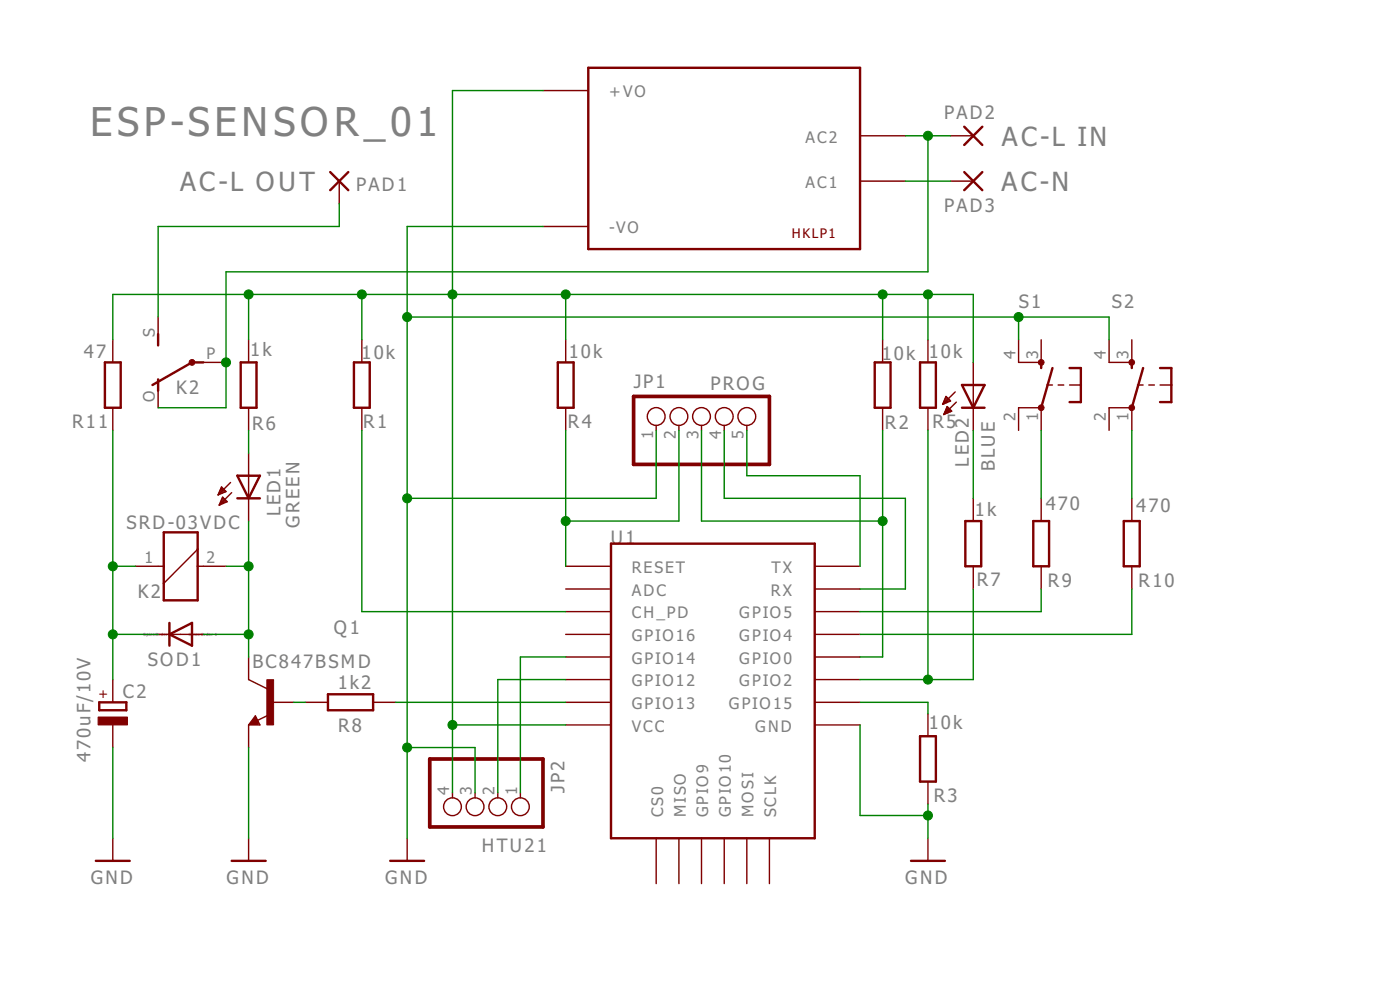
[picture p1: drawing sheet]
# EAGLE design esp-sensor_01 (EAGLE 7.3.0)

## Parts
C2  470uF/10V  CPOL-EUE3,5-8-B  [E3,5-8-B]
HKLP1  HKLPM01  [HKLPM01]
JP1  PROG  PINHD-1X51X05-2B  [1X05-2B]
JP2  HTU21  PINHD-1X4  [1X04]
K2  SRD-03VDC  G5L-2B  [G5L-2B]
LED1  GREEN  LEDB  [LED3MM-B]
LED2  BLUE  LEDB  [LED3MM-B]
PAD1  3,17/1,1  [3,17/1,1]
PAD2  3,17/1,1  [3,17/1,1]
PAD3  3,17/1,1  [3,17/1,1]
Q1  BC847BSMD  [SOT23]
R1  10k  R-EU_M1206  [M1206]
R2  10k  R-EU_M1206  [M1206]
R3  10k  R-EU_M1206  [M1206]
R4  10k  R-EU_M1206  [M1206]
R5  10k  R-EU_M1206  [M1206]
R6  1k  R-EU_M1206  [M1206]
R7  1k  R-EU_M1206  [M1206]
R8  1k2  R-EU_M1206  [M1206]
R9  470  R-EU_M1206  [M1206]
R10  470  R-EU_M1206  [M1206]
R11  47  R-EU_0207/10-2B  [0207/10-2B]
S1  DTS-6-B  [DTS-6-B]
S2  DTS-6-B  [DTS-6-B]
SOD1  DIODE-MELF-MLL41  [MELF-MLL41]
U1  ESP12ESMD  [ESP12E-SMD]

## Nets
3V3: HKLP1.P$4(+VO) JP2.4 LED2.A R1.2 R2.2 R4.2 R5.2 R6.2 R11.2 U1.VCC
GND: C2.- HKLP1.P$3(-VO) JP1.1 JP2.3 Q1.2(E) R3.1 S1.4 S2.4 U1.GND
N$1: Q1.1(B) R8.2
N$2: C2.+ K2.1 R11.1 SOD1.C
N$3: R8.1 U1.GPIO13
N$4: K2.2 LED1.K(C) Q1.3(C) SOD1.A
N$5: R1.1 U1.CH_PD
N$6: HKLP1.P$2(AC2) K2.O(2:O) K2.P(2:P) PAD2.1(P)
N$8: K2.S(2:S) PAD1.1(P)
N$9: R5.1 R7.1 U1.GPIO2
N$10: R3.2 U1.GPIO15
N$11: JP1.2 R4.1 U1.RESET
N$12: R9.1 S1.1
N$13: R10.1 S2.1
N$14: LED2.K(C) R7.2
N$15: LED1.A R6.1
N$16: JP1.3 R2.1 U1.GPIO0
N$17: JP1.5 U1.TXD0(TX)
N$18: R9.2 U1.GPIO5
N$19: R10.2 U1.GPIO4
N$20: JP1.4 U1.RXD0(RX)
N$21: HKLP1.P$1(AC1) PAD3.1(P)
N$22: JP2.2 U1.GPIO12
N$23: JP2.1 U1.GPIO14
Unconnected: S1.2 S1.3 S2.2 S2.3 U1.ADC U1.CS0 U1.GPIO9 U1.GPIO10 U1.GPIO16 U1.MISO U1.MOSI U1.SCLK

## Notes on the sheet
- ESP-SENSOR_01
- AC-L IN
- AC-L OUT | AC-N
